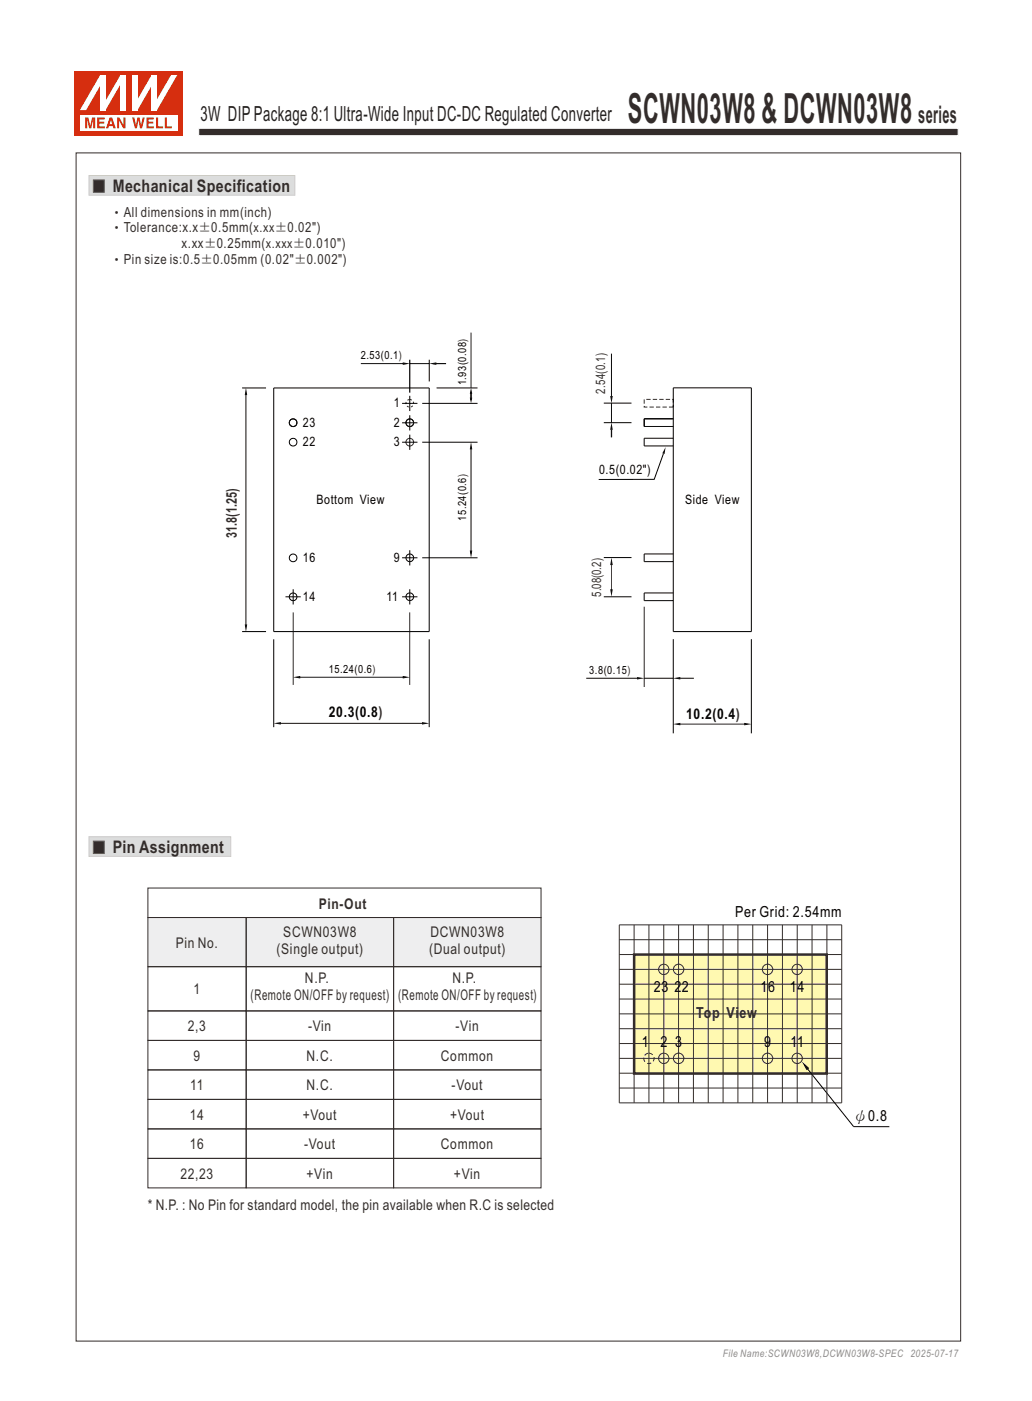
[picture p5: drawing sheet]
<svg xmlns="http://www.w3.org/2000/svg" width="210mm" height="285mm" viewBox="0 0 210 285" stroke-linecap="round" stroke-linejoin="round" font-family="sans-serif">
<path d="M40.4 26.1h154.6v1.5h-154.6z" fill-rule="evenodd" fill="#332c2b" stroke="#fefefe" stroke-width=".2"/>
<path d="M18.1 170.2h28.9v4h-28.9z" fill-rule="evenodd" fill="#dcdddd" stroke="#c9caca" stroke-width=".2"/>
<path d="M19 171.1h2.2v2.5h-2.2z" fill-rule="evenodd" fill="#332c2b" stroke="#5f5d5d" stroke-width=".2"/>
<path d="M15.2 14.4h22v13.2h-22z" fill-rule="evenodd" fill="#d62e0f"/>
<path d="M16.3 23.4h19.8v3.1h-19.8z" fill-rule="evenodd" fill="#fefefe"/>
<g fill="#d62e0f">
<path d="M26.9 23.9h.4l.4 1.6 .3-1.6h.4l.3 1.6 .3-1.6h.5l-.6 2.2h-.4l-.3-1.7-.3 1.7h-.4z" fill-rule="evenodd"/>
<path d="M29.8 23.9h1.5v.4h-1.1v.5h1v.3h-1v.6h1.1v.4h-1.5z" fill-rule="evenodd"/>
<path d="M31.7 23.9h.5v1.8h1v.4h-1.5z" fill-rule="evenodd"/>
<path d="M33.5 23.9h.5v1.8h1v.4h-1.5z" fill-rule="evenodd"/>
<path d="M17.3 23.9h.7l.4 1.7 .3-1.7h.7v2.2h-.4v-1.8l-.4 1.8h-.5l-.4-1.8v1.8h-.4z" fill-rule="evenodd"/>
<path d="M19.8 23.9h1.5v.4h-1.1v.5h1v.3h-1v.6h1.2v.4h-1.6z" fill-rule="evenodd"/>
<path d="M22.6 24.4l.2 .9h-.5zM22.3 23.9l-.7 2.2h.4l.2-.4h.7l.2 .4h.5l-.8-2.2z" fill-rule="evenodd"/>
<path d="M23.8 23.9h.5l.8 1.5v-1.5h.4v2.2h-.4l-.9-1.6v1.6h-.4z" fill-rule="evenodd"/>
</g>
<g fill="#fff">
<path d="M24.5 15.3h1.1v7.1h-1.1z" fill-rule="evenodd"/>
<path d="M24.5 15.3h1.1l-4.1 7.1h-1.1z" fill-rule="evenodd"/>
<path d="M20.4 15.3h1.1v7.1h-1.1z" fill-rule="evenodd"/>
<path d="M20.4 15.3h1.1v.3l-4 6.8h-1.2z" fill-rule="evenodd"/>
<path d="M30.8 15.3h1.1v7.1h-1.1z" fill-rule="evenodd"/>
<path d="M34.8 15.3h1.3l-4.2 7.1h-1v-.3z" fill-rule="evenodd"/>
<path d="M26.9 15.3h1.1v7.1h-1.1z" fill-rule="evenodd"/>
<path d="M30.8 15.3h1.1v.2l-3.9 6.9h-1.1v-.3z" fill-rule="evenodd"/>
</g>
<path d="M30.1 186.6h80v10h-80z" fill-rule="evenodd" fill="#eeeeef"/>
<g fill="none" stroke="#332c2b" stroke-width=".2">
<path d="M30.1 180.6h80v6h-80zM30.1 196.6h20v9h-20zM30.1 186.6h20v10h-20zM50.1 186.6h30v10h-30zM50.1 196.6h30v9h-30zM80.1 196.6h30v9h-30zM80.1 186.6h30v10h-30zM30.1 205.6h20v6h-20zM30.1 211.6h20v6h-20zM30.1 217.6h20v6h-20zM50.1 205.6h30v6h-30zM50.1 211.6h30v6h-30z"/>
<path d="M50.1 217.6h30v6h-30zM80.1 205.6h30v6h-30zM80.1 211.6h30v6h-30zM80.1 217.6h30v6h-30zM30.1 223.6h20v6h-20zM30.1 229.6h20v6h-20zM30.1 235.6h20v6h-20zM50.1 223.6h30v6h-30zM50.1 229.6h30v6h-30zM50.1 235.6h30v6h-30zM80.1 223.6h30v6h-30zM80.1 229.6h30v6h-30z"/>
<path d="M80.1 235.6h30v6h-30z"/>
<circle cx="83.4" cy="86" r=".78"/>
<circle cx="83.4" cy="90" r=".78"/>
</g>
<circle cx="83.4" cy="82.1" r=".78" fill="none" stroke="#332c2b" stroke-width=".2" stroke-dasharray=".4 .4" stroke-linecap="butt"/>
<path d="M131.1 81.2h5.9v1.6h-5.9z" fill="none" stroke="#332c2b" stroke-width=".2" stroke-dasharray=".9 .4" stroke-linecap="butt"/>
<path d="M18.1 35.7h41.9v4h-41.9z" fill-rule="evenodd" fill="#dcdddd" stroke="#c9caca" stroke-width=".2"/>
<path d="M19 36.6h2.2v2.5h-2.2z" fill-rule="evenodd" fill="#332c2b" stroke="#5f5d5d" stroke-width=".2"/>
<g fill="none" stroke="#000" stroke-width=".2">
<path d="M49.3 78.9h4.8M55.7 78.9h31.6v49.6h-31.6zM73.4 74h9.2M83.4 73.2v6.7M83.4 74h3.9M87.3 73.2v4.4M88.2 74h2.6M88.8 78.9h8.4M95.8 79.9v1.4M95.8 67.7v11.2M124.4 71.9v8.7M137 78.9h15.9v49.6h-15.9z"/>
<path d="M50 80.2v47M81.8 90h3.1M81.8 86h3.1M81.8 82.1h3.1M83.4 80.5v3.1M83.4 84.5v3.1M83.4 88.4v3.1M85.9 90h11.3M85.9 82.1h11.3M95.8 91.3v21.3M122.9 86h5.6M122.9 82h5.6"/>
<path d="M124.4 82v4M124.4 87.4v1.6M135 92.3l-1.9 5.2h-11.3M137 85.2h-5.9v1.6h5.9M137 89.2h-5.9v1.5h5.9M59.7 119.9v3.1M81.8 113.5h3.1M83.4 111.9v3.1M83.4 119.9v3.1M85.9 113.5h11.3M122.9 113.4h5.6M124.4 113.9v6.8"/>
<path d="M137 112.7h-5.9v1.6h5.9M49.3 128.5h4.8M55.7 130v17.9M58.1 121.4h3.1M59.7 124.6v14.7M60.9 137.8h21.7M81.8 121.4h3.1M83.4 124.6v14.7M87.3 130v17.9M119.3 138h10.4M122.9 121.4h5.6M131.1 123.4v16.4"/>
<path d="M131.1 138h5.9M137 130v19.2M137 120.6h-5.9v1.6h5.9M138.4 138h2.8M152.9 130v19.2M57 147.1h29.1M138.3 147.3h13.4"/>
<circle cx="59.6" cy="89.9" r=".78"/>
<circle cx="59.6" cy="86" r=".78"/>
<circle cx="83.4" cy="86" r=".78"/>
<circle cx="59.6" cy="113.5" r=".78"/>
<circle cx="83.4" cy="113.5" r=".78"/>
<circle cx="59.6" cy="121.4" r=".78"/>
<circle cx="83.4" cy="121.4" r=".78"/>
</g>
<g fill="#000">
<path d="M82 73.7l1.4 .3-1.4 .2zM87.3 74l1.5-.3v.5zM50 78.9l.3 1.5h-.5zM95.8 78.9l.3 1.2h-.5zM95.8 89.9l.3 1.5h-.5zM95.6 80.9h.5l-.3 1.1zM124.4 85.9l.3 1.5h-.5zM124.2 80.6h.5l-.3 1.5zM135.4 91l-.2 1.4-.4-.2zM95.6 112h.5l-.3 1.5zM124.4 113.4l.3 1.5h-.5zM124.2 119.9h.5l-.3 1.5z"/>
<path d="M49.8 127h.5l-.3 1.5zM59.6 137.8l1.5-.3v.5zM81.9 137.5l1.5 .3-1.5 .2zM129.6 137.7l1.5 .3-1.5 .2zM137 138l1.4-.3v.5zM55.7 147.1l1.5-.2v.5zM85.9 146.9l1.5 .2-1.5 .3zM137 147.3l1.4-.2v.5zM151.4 147.1l1.5 .2-1.5 .3z"/>
</g>
<path d="M129 194.2h39.2v24.2h-39.2z" fill-rule="evenodd" fill="#fff9b1" stroke="#332c2b" stroke-width=".5"/>
<g fill="none" stroke="#332c2b" stroke-width=".2">
<path d="M126 188.1h45.3v36.3h-45.3zM126 197.2h45.3M126 194.2h45.3M126 191.2h45.3M129 188.1v36.3M132.1 188.1v36.3M135.1 188.1v36.3M138.1 188.1v36.3M141.1 188.1v36.3M144.1 188.1v36.3M147.1 188.1v36.3M150.2 188.1v36.3"/>
<path d="M153.2 188.1v36.3M156.2 188.1v36.3M159.2 188.1v36.3M162.2 188.1v36.3M165.2 188.1v36.3M168.3 188.1v36.3M126 218.3h45.3M126 215.3h45.3M126 212.3h45.3M126 209.3h45.3M126 206.2h45.3M126 203.2h45.3"/>
<path d="M126 200.2h45.3M126 221.3h45.3"/>
<circle cx="135.1" cy="197.2" r="1.06"/>
<circle cx="138.1" cy="197.2" r="1.06"/>
<circle cx="156.2" cy="197.2" r="1.06"/>
<circle cx="162.2" cy="197.2" r="1.06"/>
<circle cx="135.1" cy="215.3" r="1.06"/>
<circle cx="138.1" cy="215.3" r="1.06"/>
<circle cx="156.2" cy="215.3" r="1.06"/>
<circle cx="162.2" cy="215.3" r="1.06"/>
</g>
<path d="M164.2 217.3l9.5 11.9h7.3" fill="none" stroke="#000" stroke-width=".2"/>
<path d="M163.2 215.9l1.5 1.4-.6 .4z" fill="#000"/>
<circle cx="132" cy="215.3" r="1.06" fill="none" stroke="#332c2b" stroke-width=".2" stroke-dasharray=".9 .5" stroke-linecap="butt"/>
<path d="M15.5 31.1h180v241.7h-180z" fill="none" stroke="#332c2b" stroke-width=".2"/>
<text font-size="8.5" fill="#332c2b" x="127.8" y="25">SCWN03W8 &amp; DCWN03W8</text>
<text font-size="4.9" fill="#332c2b" x="186.9" y="25">series</text>
<text font-size="4.2" fill="#231f20" x="40.8" y="24.6">3W DIPPackage 8:1 Ultra-Wide Input DC-DC Regulated Converter</text>
<g font-size="3.5" fill="#332c2b">
<text x="22.9" y="39.1">Mechanical Specification</text>
<text x="22.9" y="173.6">Pin Assignment</text>
</g>
<g font-size="3.1">
<text x="149.6" y="186.5">Per Grid: 2.54mm</text>
<text x="133" y="201.8">23</text>
<text x="137.2" y="201.8">2</text>
<text x="138.8" y="201.8">2</text>
<text x="154.7" y="201.8">1</text>
<text x="156.3" y="201.8">6</text>
<text x="160.7" y="201.8">1</text>
<text x="162.3" y="201.8">4</text>
<text x="130.6" y="213">1</text>
<text x="134.4" y="213">2</text>
<text x="137.4" y="213">3</text>
<text x="155.5" y="213">9</text>
<text x="160.8" y="213">11</text>
<text x="173.6" y="228">ψ0.8</text>
</g>
<g font-size="3.1" fill="#332c2b">
<text x="141.7" y="207.1">To</text>
<text x="144.9" y="207.1">p Vi</text>
<text x="150.5" y="207.1">ew</text>
</g>
<g font-size="3" fill="#332c2b">
<text x="48.2" y="109.5" transform="rotate(-90 48.2 109.5)">31.8(1.25)</text>
<text x="64.9" y="184.9">Pin-Out</text>
<text x="57.7" y="190.7">SCWN03W8</text>
<text x="87.6" y="190.7">DCWN03W8</text>
<text x="35.7" y="192.8">Pin No.</text>
<text x="56.3" y="194.1">(Single output)</text>
<text x="87.3" y="194.1">(Dual output)</text>
<text x="39.4" y="202.3">1</text>
<text x="51" y="203.4">(Remote ON/OFF by request)</text>
<text x="62.1" y="200">N.P.</text>
<text x="81" y="203.4">(Remote ON/OFF by request)</text>
<text x="92.1" y="200">N.P.</text>
<text x="38.2" y="209.8">2,3</text>
<text x="62.7" y="209.8">-Vin</text>
<text x="92.7" y="209.8">-Vin</text>
<text x="39.4" y="215.8">9</text>
<text x="62.4" y="215.8">N.C.</text>
<text x="89.7" y="215.8">Common</text>
<text x="38.7" y="221.8">11</text>
<text x="62.4" y="221.8">N.C.</text>
<text x="91.9" y="221.8">-Vout</text>
<text x="38.6" y="227.8">14</text>
<text x="61.6" y="227.8">+Vout</text>
<text x="91.6" y="227.8">+Vout</text>
<text x="38.6" y="233.8">16</text>
<text x="61.9" y="233.8">-Vout</text>
<text x="89.7" y="233.8">Common</text>
<text x="36.7" y="239.8">22,23</text>
<text x="62.4" y="239.8">+Vin</text>
<text x="92.4" y="239.8">+Vin</text>
<text x="30.1" y="246">* N.P. : No Pin for standard model, the pin available when R.C is selected</text>
</g>
<g font-size="3">
<text x="66.9" y="145.8">20.3(0.8)</text>
<text x="139.6" y="146.2">10.2(0.4)</text>
</g>
<g font-size="2.8" fill="#332c2b">
<text x="22.3" y="47.3">‧Tolerance:x.x±0.5mm(x.xx±0.02&quot;)</text>
<text x="22.4" y="44.1">‧All dimensions in mm(inch)</text>
<text x="22.3" y="53.7">‧Pin size is:0.5±0.05mm (0.02&quot;±0.002&quot;)</text>
<text x="36.9" y="50.5">x.xx±0.25mm(x.xxx±0.010&quot;)</text>
</g>
<g font-size="2.6">
<text x="80.1" y="82.9">1</text>
<text x="61.6" y="86.8">23</text>
<text x="80.1" y="86.8">2</text>
<text x="61.6" y="90.8">22</text>
<text x="80.1" y="90.8">3</text>
<text x="121.9" y="96.5">0.5(0.02&quot;)</text>
<text x="64.4" y="102.5">Bottom View</text>
<text x="139.4" y="102.5">Side View</text>
<text x="61.6" y="114.4">16</text>
<text x="80.1" y="114.4">9</text>
<text x="61.6" y="122.3">14</text>
<text x="78.6" y="122.3">11</text>
</g>
<g font-size="2.6" fill="#332c2b">
<text x="123.2" y="80.1" transform="rotate(-90 123.2 80.1)">2.54(0.1)</text>
<text x="122.3" y="121.4" transform="rotate(-90 122.3 121.4)">5.08(0.2)</text>
</g>
<g font-size="2.3">
<text x="73.4" y="73.1">2.53(0.1)</text>
<text x="94.9" y="78.4" transform="rotate(-90 94.9 78.4)">1.93(0.08)</text>
<text x="94.9" y="105.9" transform="rotate(-90 94.9 105.9)">15.24(0.6)</text>
<text x="66.9" y="136.8">15.24(0.6)</text>
<text x="119.9" y="137.1">3.8(0.15)</text>
</g>
<text font-size="2.1" fill="#8b8b8c" x="147.1" y="276.1">File Name:SCWN03W8,DCWN03W8-SPEC 2025-07-17</text>
</svg>
